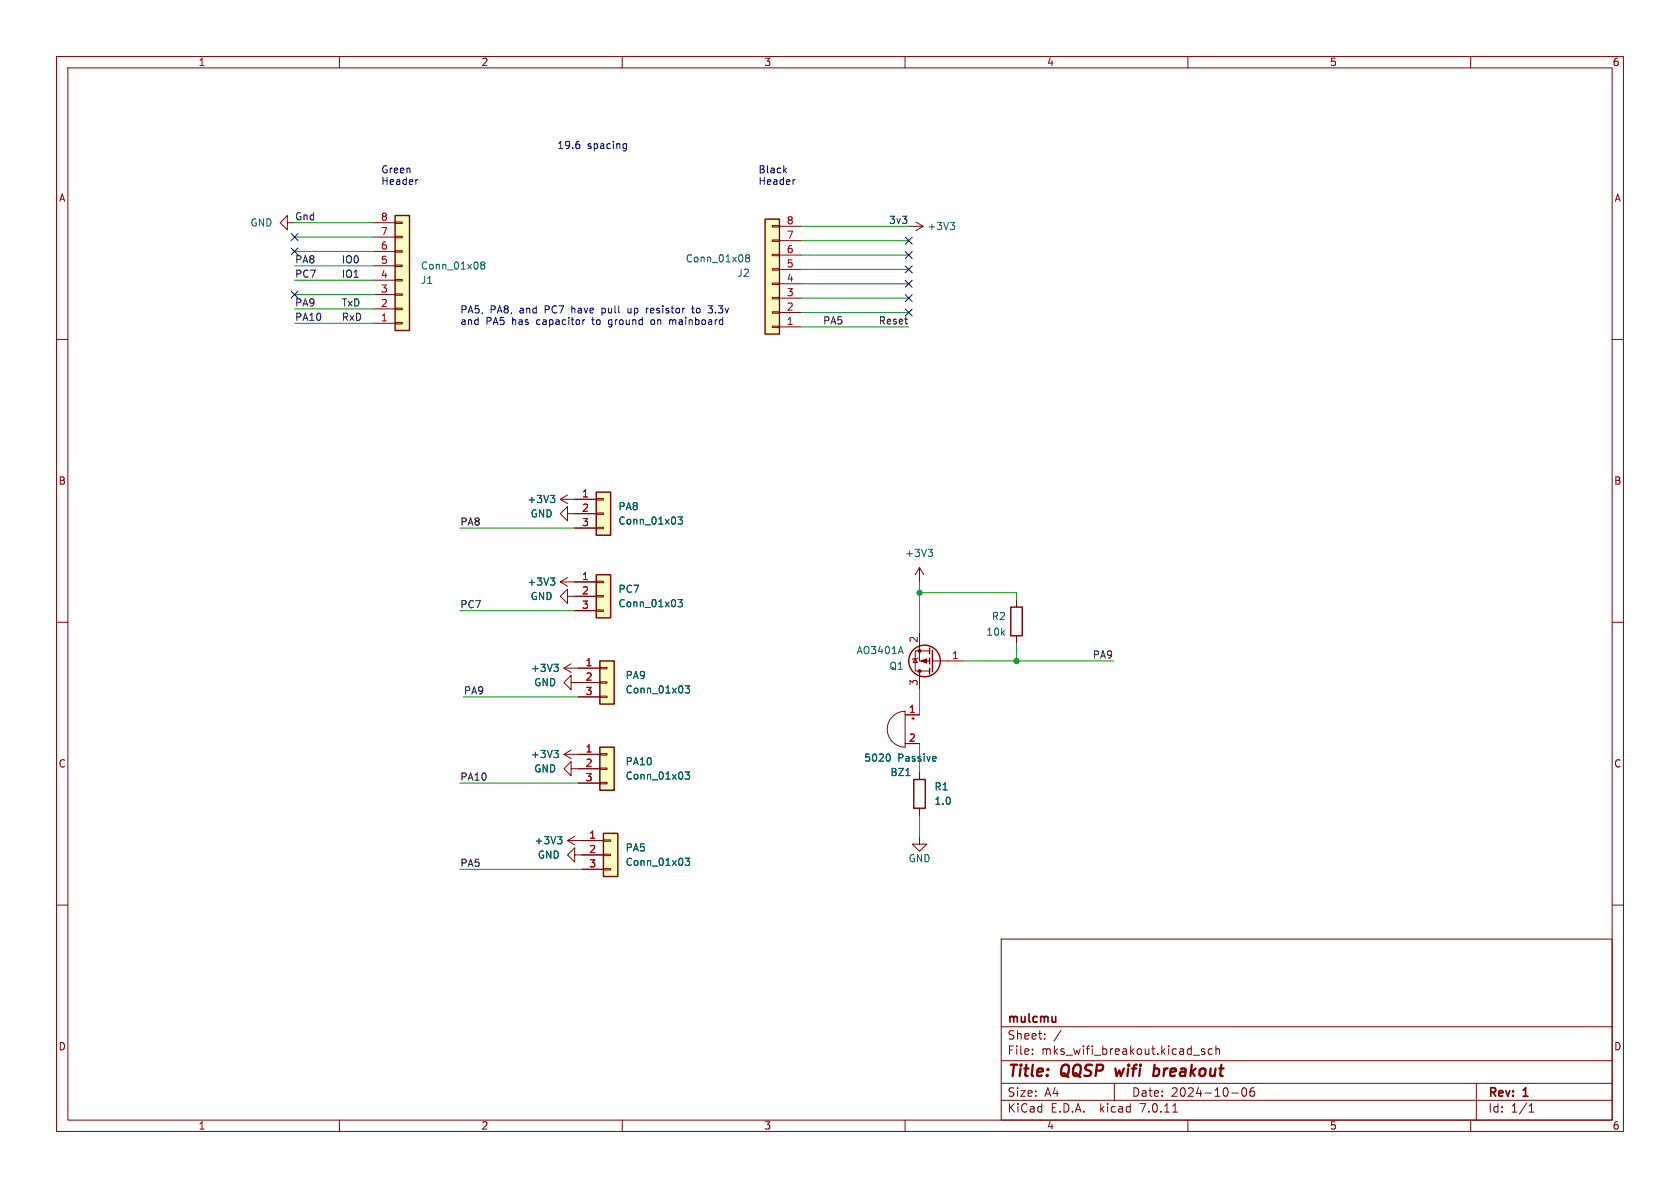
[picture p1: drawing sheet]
(kicad_sch (version 20230121) (generator eeschema)

 (paper "A4")

 (title_block
  (title "QQSP wifi breakout")
  (date "2024-10-06")
  (rev "1")
  (company "mulcmu"))

 (lib_symbols
  (symbol "Connector_Generic:Conn_01x03" (pin_names (offset 1.016) hide) (in_bom yes) (on_board yes)
   (property "Reference" "J" (at 0 5.08 0) (effects (font (size 1.27 1.27))))
   (property "Value" "Conn_01x03" (at 0 -5.08 0) (effects (font (size 1.27 1.27))))
   (property "Footprint" "" (at 0 0 0) (effects (font (size 1.27 1.27)) hide))
   (property "Datasheet" "~" (at 0 0 0) (effects (font (size 1.27 1.27)) hide))
   (symbol "Conn_01x03_1_1"
    (rectangle (start -1.27 -2.413) (end 0 -2.667) (stroke (width 0.1524) (type default)) (fill (type none)))
    (rectangle (start -1.27 0.127) (end 0 -0.127) (stroke (width 0.1524) (type default)) (fill (type none)))
    (rectangle (start -1.27 2.667) (end 0 2.413) (stroke (width 0.1524) (type default)) (fill (type none)))
    (rectangle (start -1.27 3.81) (end 1.27 -3.81) (stroke (width 0.254) (type default)) (fill (type background)))
    (pin passive line (at -5.08 2.54 0) (length 3.81) (name "Pin_1" (effects (font (size 1.27 1.27)))) (number "1" (effects (font (size 1.27 1.27)))))
    (pin passive line (at -5.08 0 0) (length 3.81) (name "Pin_2" (effects (font (size 1.27 1.27)))) (number "2" (effects (font (size 1.27 1.27)))))
    (pin passive line (at -5.08 -2.54 0) (length 3.81) (name "Pin_3" (effects (font (size 1.27 1.27)))) (number "3" (effects (font (size 1.27 1.27)))))))
  (symbol "Connector_Generic:Conn_01x08" (pin_names (offset 1.016) hide) (in_bom yes) (on_board yes)
   (property "Reference" "J" (at 0 10.16 0) (effects (font (size 1.27 1.27))))
   (property "Value" "Conn_01x08" (at 0 -12.7 0) (effects (font (size 1.27 1.27))))
   (property "Footprint" "" (at 0 0 0) (effects (font (size 1.27 1.27)) hide))
   (property "Datasheet" "~" (at 0 0 0) (effects (font (size 1.27 1.27)) hide))
   (symbol "Conn_01x08_1_1"
    (rectangle (start -1.27 -10.033) (end 0 -10.287) (stroke (width 0.1524) (type default)) (fill (type none)))
    (rectangle (start -1.27 -7.493) (end 0 -7.747) (stroke (width 0.1524) (type default)) (fill (type none)))
    (rectangle (start -1.27 -4.953) (end 0 -5.207) (stroke (width 0.1524) (type default)) (fill (type none)))
    (rectangle (start -1.27 -2.413) (end 0 -2.667) (stroke (width 0.1524) (type default)) (fill (type none)))
    (rectangle (start -1.27 0.127) (end 0 -0.127) (stroke (width 0.1524) (type default)) (fill (type none)))
    (rectangle (start -1.27 2.667) (end 0 2.413) (stroke (width 0.1524) (type default)) (fill (type none)))
    (rectangle (start -1.27 5.207) (end 0 4.953) (stroke (width 0.1524) (type default)) (fill (type none)))
    (rectangle (start -1.27 7.747) (end 0 7.493) (stroke (width 0.1524) (type default)) (fill (type none)))
    (rectangle (start -1.27 8.89) (end 1.27 -11.43) (stroke (width 0.254) (type default)) (fill (type background)))
    (pin passive line (at -5.08 7.62 0) (length 3.81) (name "Pin_1" (effects (font (size 1.27 1.27)))) (number "1" (effects (font (size 1.27 1.27)))))
    (pin passive line (at -5.08 5.08 0) (length 3.81) (name "Pin_2" (effects (font (size 1.27 1.27)))) (number "2" (effects (font (size 1.27 1.27)))))
    (pin passive line (at -5.08 2.54 0) (length 3.81) (name "Pin_3" (effects (font (size 1.27 1.27)))) (number "3" (effects (font (size 1.27 1.27)))))
    (pin passive line (at -5.08 0 0) (length 3.81) (name "Pin_4" (effects (font (size 1.27 1.27)))) (number "4" (effects (font (size 1.27 1.27)))))
    (pin passive line (at -5.08 -2.54 0) (length 3.81) (name "Pin_5" (effects (font (size 1.27 1.27)))) (number "5" (effects (font (size 1.27 1.27)))))
    (pin passive line (at -5.08 -5.08 0) (length 3.81) (name "Pin_6" (effects (font (size 1.27 1.27)))) (number "6" (effects (font (size 1.27 1.27)))))
    (pin passive line (at -5.08 -7.62 0) (length 3.81) (name "Pin_7" (effects (font (size 1.27 1.27)))) (number "7" (effects (font (size 1.27 1.27)))))
    (pin passive line (at -5.08 -10.16 0) (length 3.81) (name "Pin_8" (effects (font (size 1.27 1.27)))) (number "8" (effects (font (size 1.27 1.27)))))))
  (symbol "Device:Buzzer" (pin_names (offset 0.0254) hide) (in_bom yes) (on_board yes)
   (property "Reference" "BZ" (at 3.81 1.27 0) (effects (font (size 1.27 1.27)) (justify left)))
   (property "Value" "Buzzer" (at 3.81 -1.27 0) (effects (font (size 1.27 1.27)) (justify left)))
   (property "Footprint" "" (at -0.635 2.54 90) (effects (font (size 1.27 1.27)) hide))
   (property "Datasheet" "~" (at -0.635 2.54 90) (effects (font (size 1.27 1.27)) hide))
   (symbol "Buzzer_0_1"
    (arc (start 0 -3.175) (mid 3.1612 0) (end 0 3.175) (stroke (width 0) (type default)) (fill (type none)))
    (polyline (pts (xy -1.651 1.905) (xy -1.143 1.905)) (stroke (width 0) (type default)) (fill (type none)))
    (polyline (pts (xy -1.397 2.159) (xy -1.397 1.651)) (stroke (width 0) (type default)) (fill (type none)))
    (polyline (pts (xy 0 3.175) (xy 0 -3.175)) (stroke (width 0) (type default)) (fill (type none))))
   (symbol "Buzzer_1_1"
    (pin passive line (at -2.54 2.54 0) (length 2.54) (name "+" (effects (font (size 1.27 1.27)))) (number "1" (effects (font (size 1.27 1.27)))))
    (pin passive line (at -2.54 -2.54 0) (length 2.54) (name "-" (effects (font (size 1.27 1.27)))) (number "2" (effects (font (size 1.27 1.27)))))))
  (symbol "Device:R" (pin_numbers hide) (pin_names (offset 0)) (in_bom yes) (on_board yes)
   (property "Reference" "R" (at 2.032 0 90) (effects (font (size 1.27 1.27))))
   (property "Value" "R" (at 0 0 90) (effects (font (size 1.27 1.27))))
   (property "Footprint" "" (at -1.778 0 90) (effects (font (size 1.27 1.27)) hide))
   (property "Datasheet" "~" (at 0 0 0) (effects (font (size 1.27 1.27)) hide))
   (symbol "R_0_1"
    (rectangle (start -1.016 -2.54) (end 1.016 2.54) (stroke (width 0.254) (type default)) (fill (type none))))
   (symbol "R_1_1"
    (pin passive line (at 0 3.81 270) (length 1.27) (name "~" (effects (font (size 1.27 1.27)))) (number "1" (effects (font (size 1.27 1.27)))))
    (pin passive line (at 0 -3.81 90) (length 1.27) (name "~" (effects (font (size 1.27 1.27)))) (number "2" (effects (font (size 1.27 1.27)))))))
  (symbol "GND_1" (power) (pin_names (offset 0)) (in_bom yes) (on_board yes)
   (property "Reference" "#PWR" (at 0 -6.35 0) (effects (font (size 1.27 1.27)) hide))
   (property "Value" "GND_1" (at 0 -3.81 0) (effects (font (size 1.27 1.27))))
   (property "Footprint" "" (at 0 0 0) (effects (font (size 1.27 1.27)) hide))
   (property "Datasheet" "" (at 0 0 0) (effects (font (size 1.27 1.27)) hide))
   (symbol "GND_1_0_1"
    (polyline (pts (xy 0 0) (xy 0 -1.27) (xy 1.27 -1.27) (xy 0 -2.54) (xy -1.27 -1.27) (xy 0 -1.27)) (stroke (width 0) (type default)) (fill (type none))))
   (symbol "GND_1_1_1"
    (pin power_in line (at 0 0 270) (length 0) hide (name "GND" (effects (font (size 1.27 1.27)))) (number "1" (effects (font (size 1.27 1.27)))))))
  (symbol "Transistor_FET:AO3401A" (pin_names hide) (in_bom yes) (on_board yes)
   (property "Reference" "Q" (at 5.08 1.905 0) (effects (font (size 1.27 1.27)) (justify left)))
   (property "Value" "AO3401A" (at 5.08 0 0) (effects (font (size 1.27 1.27)) (justify left)))
   (property "Footprint" "Package_TO_SOT_SMD:SOT-23" (at 5.08 -1.905 0) (effects (font (size 1.27 1.27) italic) (justify left) hide))
   (property "Datasheet" "http://www.aosmd.com/pdfs/datasheet/AO3401A.pdf" (at 0 0 0) (effects (font (size 1.27 1.27)) (justify left) hide))
   (symbol "AO3401A_0_1"
    (polyline (pts (xy 0.254 0) (xy -2.54 0)) (stroke (width 0) (type default)) (fill (type none)))
    (polyline (pts (xy 0.254 1.905) (xy 0.254 -1.905)) (stroke (width 0.254) (type default)) (fill (type none)))
    (polyline (pts (xy 0.762 -1.27) (xy 0.762 -2.286)) (stroke (width 0.254) (type default)) (fill (type none)))
    (polyline (pts (xy 0.762 0.508) (xy 0.762 -0.508)) (stroke (width 0.254) (type default)) (fill (type none)))
    (polyline (pts (xy 0.762 2.286) (xy 0.762 1.27)) (stroke (width 0.254) (type default)) (fill (type none)))
    (polyline (pts (xy 2.54 2.54) (xy 2.54 1.778)) (stroke (width 0) (type default)) (fill (type none)))
    (polyline (pts (xy 2.54 -2.54) (xy 2.54 0) (xy 0.762 0)) (stroke (width 0) (type default)) (fill (type none)))
    (polyline (pts (xy 0.762 1.778) (xy 3.302 1.778) (xy 3.302 -1.778) (xy 0.762 -1.778)) (stroke (width 0) (type default)) (fill (type none)))
    (polyline (pts (xy 2.286 0) (xy 1.27 0.381) (xy 1.27 -0.381) (xy 2.286 0)) (stroke (width 0) (type default)) (fill (type outline)))
    (polyline (pts (xy 2.794 -0.508) (xy 2.921 -0.381) (xy 3.683 -0.381) (xy 3.81 -0.254)) (stroke (width 0) (type default)) (fill (type none)))
    (polyline (pts (xy 3.302 -0.381) (xy 2.921 0.254) (xy 3.683 0.254) (xy 3.302 -0.381)) (stroke (width 0) (type default)) (fill (type none)))
    (circle (center 1.651 0) (radius 2.794) (stroke (width 0.254) (type default)) (fill (type none)))
    (circle (center 2.54 -1.778) (radius 0.254) (stroke (width 0) (type default)) (fill (type outline)))
    (circle (center 2.54 1.778) (radius 0.254) (stroke (width 0) (type default)) (fill (type outline))))
   (symbol "AO3401A_1_1"
    (pin input line (at -5.08 0 0) (length 2.54) (name "G" (effects (font (size 1.27 1.27)))) (number "1" (effects (font (size 1.27 1.27)))))
    (pin passive line (at 2.54 -5.08 90) (length 2.54) (name "S" (effects (font (size 1.27 1.27)))) (number "2" (effects (font (size 1.27 1.27)))))
    (pin passive line (at 2.54 5.08 270) (length 2.54) (name "D" (effects (font (size 1.27 1.27)))) (number "3" (effects (font (size 1.27 1.27)))))))
  (symbol "power:+3V3" (power) (pin_names (offset 0)) (in_bom yes) (on_board yes)
   (property "Reference" "#PWR" (at 0 -3.81 0) (effects (font (size 1.27 1.27)) hide))
   (property "Value" "+3V3" (at 0 3.556 0) (effects (font (size 1.27 1.27))))
   (property "Footprint" "" (at 0 0 0) (effects (font (size 1.27 1.27)) hide))
   (property "Datasheet" "" (at 0 0 0) (effects (font (size 1.27 1.27)) hide))
   (symbol "+3V3_0_1"
    (polyline (pts (xy -0.762 1.27) (xy 0 2.54)) (stroke (width 0) (type default)) (fill (type none)))
    (polyline (pts (xy 0 0) (xy 0 2.54)) (stroke (width 0) (type default)) (fill (type none)))
    (polyline (pts (xy 0 2.54) (xy 0.762 1.27)) (stroke (width 0) (type default)) (fill (type none))))
   (symbol "+3V3_1_1"
    (pin power_in line (at 0 0 90) (length 0) hide (name "+3V3" (effects (font (size 1.27 1.27)))) (number "1" (effects (font (size 1.27 1.27)))))))
  (symbol "power:GND" (power) (pin_names (offset 0)) (in_bom yes) (on_board yes)
   (property "Reference" "#PWR" (at 0 -6.35 0) (effects (font (size 1.27 1.27)) hide))
   (property "Value" "GND" (at 0 -3.81 0) (effects (font (size 1.27 1.27))))
   (property "Footprint" "" (at 0 0 0) (effects (font (size 1.27 1.27)) hide))
   (property "Datasheet" "" (at 0 0 0) (effects (font (size 1.27 1.27)) hide))
   (symbol "GND_0_1"
    (polyline (pts (xy 0 0) (xy 0 -1.27) (xy 1.27 -1.27) (xy 0 -2.54) (xy -1.27 -1.27) (xy 0 -1.27)) (stroke (width 0) (type default)) (fill (type none))))
   (symbol "GND_1_1"
    (pin power_in line (at 0 0 270) (length 0) hide (name "GND" (effects (font (size 1.27 1.27)))) (number "1" (effects (font (size 1.27 1.27))))))))

 (junction (at 162.56 104.775) (diameter 0) (color 0 0 0 0))
 (junction (at 179.705 116.84) (diameter 0) (color 0 0 0 0))

 (no_connect (at 160.655 55.245))
 (no_connect (at 52.07 52.07))
 (no_connect (at 52.07 41.91))
 (no_connect (at 160.655 50.165))
 (no_connect (at 160.655 45.085))
 (no_connect (at 160.655 52.705))
 (no_connect (at 52.07 44.45))
 (no_connect (at 160.655 42.545))
 (no_connect (at 160.655 47.625))

 (wire (pts (xy 52.07 44.45) (xy 66.04 44.45)) (stroke (width 0) (type default)))
 (wire (pts (xy 162.56 104.775) (xy 162.56 102.87)) (stroke (width 0) (type default)))
 (wire (pts (xy 179.705 116.84) (xy 170.18 116.84)) (stroke (width 0) (type default)))
 (wire (pts (xy 141.605 47.625) (xy 160.655 47.625)) (stroke (width 0) (type default)))
 (wire (pts (xy 162.56 104.775) (xy 179.705 104.775)) (stroke (width 0) (type default)))
 (wire (pts (xy 162.56 104.775) (xy 162.56 111.76)) (stroke (width 0) (type default)))
 (wire (pts (xy 141.605 45.085) (xy 160.655 45.085)) (stroke (width 0) (type default)))
 (wire (pts (xy 52.07 49.53) (xy 66.04 49.53)) (stroke (width 0) (type default)))
 (wire (pts (xy 81.28 138.43) (xy 102.235 138.43)) (stroke (width 0) (type default)))
 (wire (pts (xy 141.605 50.165) (xy 160.655 50.165)) (stroke (width 0) (type default)))
 (wire (pts (xy 81.28 107.95) (xy 101.6 107.95)) (stroke (width 0) (type default)))
 (wire (pts (xy 179.705 116.84) (xy 196.85 116.84)) (stroke (width 0) (type default)))
 (wire (pts (xy 141.605 55.245) (xy 160.655 55.245)) (stroke (width 0) (type default)))
 (wire (pts (xy 141.605 52.705) (xy 160.655 52.705)) (stroke (width 0) (type default)))
 (wire (pts (xy 52.07 52.07) (xy 66.04 52.07)) (stroke (width 0) (type default)))
 (wire (pts (xy 141.605 40.005) (xy 160.655 40.005)) (stroke (width 0) (type default)))
 (wire (pts (xy 52.07 39.37) (xy 66.04 39.37)) (stroke (width 0) (type default)))
 (wire (pts (xy 52.07 54.61) (xy 66.04 54.61)) (stroke (width 0) (type default)))
 (wire (pts (xy 52.07 57.15) (xy 66.04 57.15)) (stroke (width 0) (type default)))
 (wire (pts (xy 179.705 106.045) (xy 179.705 104.775)) (stroke (width 0) (type default)))
 (wire (pts (xy 162.56 131.445) (xy 162.56 136.525)) (stroke (width 0) (type default)))
 (wire (pts (xy 52.07 46.99) (xy 66.04 46.99)) (stroke (width 0) (type default)))
 (wire (pts (xy 162.56 121.92) (xy 162.56 126.365)) (stroke (width 0) (type default)))
 (wire (pts (xy 179.705 113.665) (xy 179.705 116.84)) (stroke (width 0) (type default)))
 (wire (pts (xy 141.605 57.785) (xy 160.655 57.785)) (stroke (width 0) (type default)))
 (wire (pts (xy 81.28 93.345) (xy 101.6 93.345)) (stroke (width 0) (type default)))
 (wire (pts (xy 141.605 42.545) (xy 160.655 42.545)) (stroke (width 0) (type default)))
 (wire (pts (xy 81.28 153.67) (xy 102.87 153.67)) (stroke (width 0) (type default)))
 (wire (pts (xy 52.07 41.91) (xy 66.04 41.91)) (stroke (width 0) (type default)))
 (wire (pts (xy 162.56 144.145) (xy 162.56 147.955)) (stroke (width 0) (type default)))
 (wire (pts (xy 81.915 123.19) (xy 102.235 123.19)) (stroke (width 0) (type default)))

 (image (at -196.215 240.665) (scale 3.19149)
  (data))
 (image (at -205.105 83.82) (scale 3.19149)
  (data))
 (image (at -192.405 435.61) (scale 3.19149)
  (data))
 (image (at -65.405 94.615) (scale 3.19149)
  (data))

 (text "Green\nHeader" (at 67.31 33.02 0) (effects (font (size 1.27 1.27)) (justify left bottom)))
 (text "PA5, PA8, and PC7 have pull up resistor to 3.3v\nand PA5 has capacitor to ground on mainboard" (at 81.28 57.785 0) (effects (font (size 1.27 1.27)) (justify left bottom)))
 (text "19.6 spacing" (at 98.425 26.67 0) (effects (font (size 1.27 1.27)) (justify left bottom)))
 (text "Black\nHeader" (at 133.985 33.02 0) (effects (font (size 1.27 1.27)) (justify left bottom)))

 (label "PA5" (at 145.415 57.785 0) (fields_autoplaced) (effects (font (size 1.27 1.27)) (justify left bottom)))
 (label "3v3" (at 160.655 40.005 180) (fields_autoplaced) (effects (font (size 1.27 1.27)) (justify right bottom)))
 (label "Gnd" (at 52.07 39.37 0) (fields_autoplaced) (effects (font (size 1.27 1.27)) (justify left bottom)))
 (label "TxD" (at 60.325 54.61 0) (fields_autoplaced) (effects (font (size 1.27 1.27)) (justify left bottom)))
 (label "PA9" (at 196.85 116.84 180) (fields_autoplaced) (effects (font (size 1.27 1.27)) (justify right bottom)))
 (label "PC7" (at 81.28 107.95 0) (fields_autoplaced) (effects (font (size 1.27 1.27)) (justify left bottom)))
 (label "PA10" (at 81.28 138.43 0) (fields_autoplaced) (effects (font (size 1.27 1.27)) (justify left bottom)))
 (label "IO1" (at 60.325 49.53 0) (fields_autoplaced) (effects (font (size 1.27 1.27)) (justify left bottom)))
 (label "PA10" (at 52.07 57.15 0) (fields_autoplaced) (effects (font (size 1.27 1.27)) (justify left bottom)))
 (label "RxD" (at 60.325 57.15 0) (fields_autoplaced) (effects (font (size 1.27 1.27)) (justify left bottom)))
 (label "PA8" (at 52.07 46.99 0) (fields_autoplaced) (effects (font (size 1.27 1.27)) (justify left bottom)))
 (label "PA8" (at 81.28 93.345 0) (fields_autoplaced) (effects (font (size 1.27 1.27)) (justify left bottom)))
 (label "PA9" (at 81.915 123.19 0) (fields_autoplaced) (effects (font (size 1.27 1.27)) (justify left bottom)))
 (label "PA9" (at 52.07 54.61 0) (fields_autoplaced) (effects (font (size 1.27 1.27)) (justify left bottom)))
 (label "IO0" (at 60.325 46.99 0) (fields_autoplaced) (effects (font (size 1.27 1.27)) (justify left bottom)))
 (label "PA5" (at 81.28 153.67 0) (fields_autoplaced) (effects (font (size 1.27 1.27)) (justify left bottom)))
 (label "Reset" (at 160.655 57.785 180) (fields_autoplaced) (effects (font (size 1.27 1.27)) (justify right bottom)))
 (label "PC7" (at 52.07 49.53 0) (fields_autoplaced) (effects (font (size 1.27 1.27)) (justify left bottom)))

 (symbol (lib_id "power:GND") (at 102.87 151.13 270) (unit 1) (in_bom yes) (on_board yes) (dnp no) (fields_autoplaced)
  (property "Reference" "#PWR011" (at 96.52 151.13 0) (effects (font (size 1.27 1.27)) hide))
  (property "Value" "GND" (at 99.06 151.13 90) (effects (font (size 1.27 1.27)) (justify right)))
  (property "Footprint" "" (at 102.87 151.13 0) (effects (font (size 1.27 1.27)) hide))
  (property "Datasheet" "" (at 102.87 151.13 0) (effects (font (size 1.27 1.27)) hide)) (pin "1"))

 (symbol (lib_id "power:+3V3") (at 102.87 148.59 90) (unit 1) (in_bom yes) (on_board yes) (dnp no) (fields_autoplaced)
  (property "Reference" "#PWR07" (at 106.68 148.59 0) (effects (font (size 1.27 1.27)) hide))
  (property "Value" "+3V3" (at 99.695 148.59 90) (effects (font (size 1.27 1.27)) (justify left)))
  (property "Footprint" "" (at 102.87 148.59 0) (effects (font (size 1.27 1.27)) hide))
  (property "Datasheet" "" (at 102.87 148.59 0) (effects (font (size 1.27 1.27)) hide)) (pin "1"))

 (symbol (lib_id "power:GND") (at 102.235 135.89 270) (unit 1) (in_bom yes) (on_board yes) (dnp no) (fields_autoplaced)
  (property "Reference" "#PWR010" (at 95.885 135.89 0) (effects (font (size 1.27 1.27)) hide))
  (property "Value" "GND" (at 98.425 135.89 90) (effects (font (size 1.27 1.27)) (justify right)))
  (property "Footprint" "" (at 102.235 135.89 0) (effects (font (size 1.27 1.27)) hide))
  (property "Datasheet" "" (at 102.235 135.89 0) (effects (font (size 1.27 1.27)) hide)) (pin "1"))

 (symbol (lib_id "power:GND") (at 101.6 90.805 270) (unit 1) (in_bom yes) (on_board yes) (dnp no) (fields_autoplaced)
  (property "Reference" "#PWR012" (at 95.25 90.805 0) (effects (font (size 1.27 1.27)) hide))
  (property "Value" "GND" (at 97.79 90.805 90) (effects (font (size 1.27 1.27)) (justify right)))
  (property "Footprint" "" (at 101.6 90.805 0) (effects (font (size 1.27 1.27)) hide))
  (property "Datasheet" "" (at 101.6 90.805 0) (effects (font (size 1.27 1.27)) hide)) (pin "1"))

 (symbol (lib_id "power:+3V3") (at 162.56 102.87 0) (unit 1) (in_bom yes) (on_board yes) (dnp no) (fields_autoplaced)
  (property "Reference" "#PWR014" (at 162.56 106.68 0) (effects (font (size 1.27 1.27)) hide))
  (property "Value" "+3V3" (at 162.56 97.79 0) (effects (font (size 1.27 1.27))))
  (property "Footprint" "" (at 162.56 102.87 0) (effects (font (size 1.27 1.27)) hide))
  (property "Datasheet" "" (at 162.56 102.87 0) (effects (font (size 1.27 1.27)) hide)) (pin "1"))

 (symbol (lib_id "Connector_Generic:Conn_01x03") (at 107.95 151.13 0) (unit 1) (in_bom yes) (on_board yes) (dnp no) (fields_autoplaced)
  (property "Reference" "PA5" (at 110.49 149.86 0) (effects (font (size 1.27 1.27)) (justify left)))
  (property "Value" "Conn_01x03" (at 110.49 152.4 0) (effects (font (size 1.27 1.27)) (justify left)))
  (property "Footprint" "Connector_PinSocket_2.54mm:PinSocket_1x03_P2.54mm_Vertical" (at 107.95 151.13 0) (effects (font (size 1.27 1.27)) hide))
  (property "Datasheet" "~" (at 107.95 151.13 0) (effects (font (size 1.27 1.27)) hide)) (pin "2") (pin "3") (pin "1"))

 (symbol (lib_id "power:+3V3") (at 101.6 102.87 90) (unit 1) (in_bom yes) (on_board yes) (dnp no) (fields_autoplaced)
  (property "Reference" "#PWR04" (at 105.41 102.87 0) (effects (font (size 1.27 1.27)) hide))
  (property "Value" "+3V3" (at 98.425 102.87 90) (effects (font (size 1.27 1.27)) (justify left)))
  (property "Footprint" "" (at 101.6 102.87 0) (effects (font (size 1.27 1.27)) hide))
  (property "Datasheet" "" (at 101.6 102.87 0) (effects (font (size 1.27 1.27)) hide)) (pin "1"))

 (symbol (lib_id "Connector_Generic:Conn_01x08") (at 136.525 50.165 180) (unit 1) (in_bom yes) (on_board yes) (dnp no)
  (property "Reference" "J2" (at 131.445 48.26 0) (effects (font (size 1.27 1.27))))
  (property "Value" "Conn_01x08" (at 127 45.72 0) (effects (font (size 1.27 1.27))))
  (property "Footprint" "Connector_PinHeader_2.54mm:PinHeader_1x08_P2.54mm_Vertical" (at 136.525 50.165 0) (effects (font (size 1.27 1.27)) hide))
  (property "Datasheet" "~" (at 136.525 50.165 0) (effects (font (size 1.27 1.27)) hide)) (pin "7") (pin "1") (pin "4") (pin "3") (pin "6") (pin "5") (pin "8") (pin "2"))

 (symbol (lib_id "power:GND") (at 101.6 105.41 270) (unit 1) (in_bom yes) (on_board yes) (dnp no) (fields_autoplaced)
  (property "Reference" "#PWR08" (at 95.25 105.41 0) (effects (font (size 1.27 1.27)) hide))
  (property "Value" "GND" (at 97.79 105.41 90) (effects (font (size 1.27 1.27)) (justify right)))
  (property "Footprint" "" (at 101.6 105.41 0) (effects (font (size 1.27 1.27)) hide))
  (property "Datasheet" "" (at 101.6 105.41 0) (effects (font (size 1.27 1.27)) hide)) (pin "1"))

 (symbol (lib_id "Connector_Generic:Conn_01x03") (at 107.315 120.65 0) (unit 1) (in_bom yes) (on_board yes) (dnp no) (fields_autoplaced)
  (property "Reference" "PA9" (at 110.49 119.38 0) (effects (font (size 1.27 1.27)) (justify left)))
  (property "Value" "Conn_01x03" (at 110.49 121.92 0) (effects (font (size 1.27 1.27)) (justify left)))
  (property "Footprint" "Connector_PinSocket_2.54mm:PinSocket_1x03_P2.54mm_Vertical" (at 107.315 120.65 0) (effects (font (size 1.27 1.27)) hide))
  (property "Datasheet" "~" (at 107.315 120.65 0) (effects (font (size 1.27 1.27)) hide)) (pin "2") (pin "3") (pin "1"))

 (symbol (lib_id "Device:Buzzer") (at 160.02 128.905 0) (mirror y) (unit 1) (in_bom yes) (on_board yes) (dnp no)
  (property "Reference" "BZ1" (at 159.2649 136.525 0) (effects (font (size 1.27 1.27))))
  (property "Value" "5020 Passive" (at 159.2649 133.985 0) (effects (font (size 1.27 1.27))))
  (property "Footprint" "1mks:5020passiveBuzzer" (at 160.655 126.365 90) (effects (font (size 1.27 1.27)) hide))
  (property "Datasheet" "~" (at 160.655 126.365 90) (effects (font (size 1.27 1.27)) hide)) (pin "1") (pin "2"))

 (symbol (lib_id "power:+3V3") (at 160.655 40.005 270) (unit 1) (in_bom yes) (on_board yes) (dnp no) (fields_autoplaced)
  (property "Reference" "#PWR02" (at 156.845 40.005 0) (effects (font (size 1.27 1.27)) hide))
  (property "Value" "+3V3" (at 163.83 40.005 90) (effects (font (size 1.27 1.27)) (justify left)))
  (property "Footprint" "" (at 160.655 40.005 0) (effects (font (size 1.27 1.27)) hide))
  (property "Datasheet" "" (at 160.655 40.005 0) (effects (font (size 1.27 1.27)) hide)) (pin "1"))

 (symbol (lib_id "Device:R") (at 162.56 140.335 180) (unit 1) (in_bom yes) (on_board yes) (dnp no) (fields_autoplaced)
  (property "Reference" "R1" (at 165.1 139.065 0) (effects (font (size 1.27 1.27)) (justify right)))
  (property "Value" "1.0" (at 165.1 141.605 0) (effects (font (size 1.27 1.27)) (justify right)))
  (property "Footprint" "Resistor_SMD:R_1206_3216Metric" (at 164.338 140.335 90) (effects (font (size 1.27 1.27)) hide))
  (property "Datasheet" "~" (at 162.56 140.335 0) (effects (font (size 1.27 1.27)) hide)) (pin "1") (pin "2"))

 (symbol (lib_name "GND_1") (lib_id "power:GND") (at 162.56 147.955 0) (unit 1) (in_bom yes) (on_board yes) (dnp no)
  (property "Reference" "#PWR013" (at 162.56 154.305 0) (effects (font (size 1.27 1.27)) hide))
  (property "Value" "GND" (at 162.56 151.765 0) (effects (font (size 1.27 1.27))))
  (property "Footprint" "" (at 162.56 147.955 0) (effects (font (size 1.27 1.27))))
  (property "Datasheet" "" (at 162.56 147.955 0) (effects (font (size 1.27 1.27)))) (pin "1"))

 (symbol (lib_id "Device:R") (at 179.705 109.855 0) (mirror x) (unit 1) (in_bom yes) (on_board yes) (dnp no) (fields_autoplaced)
  (property "Reference" "R2" (at 177.927 108.9465 0) (effects (font (size 1.27 1.27)) (justify right)))
  (property "Value" "10k" (at 177.927 111.7216 0) (effects (font (size 1.27 1.27)) (justify right)))
  (property "Footprint" "Resistor_SMD:R_0805_2012Metric" (at 177.927 109.855 90) (effects (font (size 1.27 1.27)) hide))
  (property "Datasheet" "~" (at 179.705 109.855 0) (effects (font (size 1.27 1.27)) hide)) (pin "1") (pin "2"))

 (symbol (lib_id "Transistor_FET:AO3401A") (at 165.1 116.84 180) (unit 1) (in_bom yes) (on_board yes) (dnp no)
  (property "Reference" "Q1" (at 159.893 117.7485 0) (effects (font (size 1.27 1.27)) (justify left)))
  (property "Value" "AO3401A" (at 159.893 114.9734 0) (effects (font (size 1.27 1.27)) (justify left)))
  (property "Footprint" "Package_TO_SOT_SMD:SOT-23" (at 160.02 114.935 0) (effects (font (size 1.27 1.27) italic) (justify left) hide))
  (property "Datasheet" "http://www.aosmd.com/pdfs/datasheet/AO3401A.pdf" (at 165.1 116.84 0) (effects (font (size 1.27 1.27)) (justify left) hide)) (pin "1") (pin "2") (pin "3"))

 (symbol (lib_id "Connector_Generic:Conn_01x03") (at 107.315 135.89 0) (unit 1) (in_bom yes) (on_board yes) (dnp no) (fields_autoplaced)
  (property "Reference" "PA10" (at 110.49 134.62 0) (effects (font (size 1.27 1.27)) (justify left)))
  (property "Value" "Conn_01x03" (at 110.49 137.16 0) (effects (font (size 1.27 1.27)) (justify left)))
  (property "Footprint" "Connector_PinSocket_2.54mm:PinSocket_1x03_P2.54mm_Vertical" (at 107.315 135.89 0) (effects (font (size 1.27 1.27)) hide))
  (property "Datasheet" "~" (at 107.315 135.89 0) (effects (font (size 1.27 1.27)) hide)) (pin "2") (pin "3") (pin "1"))

 (symbol (lib_id "Connector_Generic:Conn_01x03") (at 106.68 90.805 0) (unit 1) (in_bom yes) (on_board yes) (dnp no) (fields_autoplaced)
  (property "Reference" "PA8" (at 109.22 89.535 0) (effects (font (size 1.27 1.27)) (justify left)))
  (property "Value" "Conn_01x03" (at 109.22 92.075 0) (effects (font (size 1.27 1.27)) (justify left)))
  (property "Footprint" "Connector_PinSocket_2.54mm:PinSocket_1x03_P2.54mm_Vertical" (at 106.68 90.805 0) (effects (font (size 1.27 1.27)) hide))
  (property "Datasheet" "~" (at 106.68 90.805 0) (effects (font (size 1.27 1.27)) hide)) (pin "2") (pin "3") (pin "1"))

 (symbol (lib_id "power:+3V3") (at 102.235 118.11 90) (unit 1) (in_bom yes) (on_board yes) (dnp no) (fields_autoplaced)
  (property "Reference" "#PWR05" (at 106.045 118.11 0) (effects (font (size 1.27 1.27)) hide))
  (property "Value" "+3V3" (at 99.06 118.11 90) (effects (font (size 1.27 1.27)) (justify left)))
  (property "Footprint" "" (at 102.235 118.11 0) (effects (font (size 1.27 1.27)) hide))
  (property "Datasheet" "" (at 102.235 118.11 0) (effects (font (size 1.27 1.27)) hide)) (pin "1"))

 (symbol (lib_id "power:GND") (at 102.235 120.65 270) (unit 1) (in_bom yes) (on_board yes) (dnp no) (fields_autoplaced)
  (property "Reference" "#PWR09" (at 95.885 120.65 0) (effects (font (size 1.27 1.27)) hide))
  (property "Value" "GND" (at 98.425 120.65 90) (effects (font (size 1.27 1.27)) (justify right)))
  (property "Footprint" "" (at 102.235 120.65 0) (effects (font (size 1.27 1.27)) hide))
  (property "Datasheet" "" (at 102.235 120.65 0) (effects (font (size 1.27 1.27)) hide)) (pin "1"))

 (symbol (lib_id "power:+3V3") (at 102.235 133.35 90) (unit 1) (in_bom yes) (on_board yes) (dnp no) (fields_autoplaced)
  (property "Reference" "#PWR06" (at 106.045 133.35 0) (effects (font (size 1.27 1.27)) hide))
  (property "Value" "+3V3" (at 99.06 133.35 90) (effects (font (size 1.27 1.27)) (justify left)))
  (property "Footprint" "" (at 102.235 133.35 0) (effects (font (size 1.27 1.27)) hide))
  (property "Datasheet" "" (at 102.235 133.35 0) (effects (font (size 1.27 1.27)) hide)) (pin "1"))

 (symbol (lib_id "Connector_Generic:Conn_01x03") (at 106.68 105.41 0) (unit 1) (in_bom yes) (on_board yes) (dnp no) (fields_autoplaced)
  (property "Reference" "PC7" (at 109.22 104.14 0) (effects (font (size 1.27 1.27)) (justify left)))
  (property "Value" "Conn_01x03" (at 109.22 106.68 0) (effects (font (size 1.27 1.27)) (justify left)))
  (property "Footprint" "Connector_PinSocket_2.54mm:PinSocket_1x03_P2.54mm_Vertical" (at 106.68 105.41 0) (effects (font (size 1.27 1.27)) hide))
  (property "Datasheet" "~" (at 106.68 105.41 0) (effects (font (size 1.27 1.27)) hide)) (pin "2") (pin "3") (pin "1"))

 (symbol (lib_id "Connector_Generic:Conn_01x08") (at 71.12 49.53 0) (mirror x) (unit 1) (in_bom yes) (on_board yes) (dnp no)
  (property "Reference" "J1" (at 74.295 49.53 0) (effects (font (size 1.27 1.27)) (justify left)))
  (property "Value" "Conn_01x08" (at 74.295 46.99 0) (effects (font (size 1.27 1.27)) (justify left)))
  (property "Footprint" "Connector_PinHeader_2.54mm:PinHeader_1x08_P2.54mm_Vertical" (at 71.12 49.53 0) (effects (font (size 1.27 1.27)) hide))
  (property "Datasheet" "~" (at 71.12 49.53 0) (effects (font (size 1.27 1.27)) hide)) (pin "7") (pin "4") (pin "8") (pin "6") (pin "2") (pin "5") (pin "1") (pin "3"))

 (symbol (lib_id "power:+3V3") (at 101.6 88.265 90) (unit 1) (in_bom yes) (on_board yes) (dnp no) (fields_autoplaced)
  (property "Reference" "#PWR03" (at 105.41 88.265 0) (effects (font (size 1.27 1.27)) hide))
  (property "Value" "+3V3" (at 98.425 88.265 90) (effects (font (size 1.27 1.27)) (justify left)))
  (property "Footprint" "" (at 101.6 88.265 0) (effects (font (size 1.27 1.27)) hide))
  (property "Datasheet" "" (at 101.6 88.265 0) (effects (font (size 1.27 1.27)) hide)) (pin "1"))

 (symbol (lib_id "power:GND") (at 52.07 39.37 270) (unit 1) (in_bom yes) (on_board yes) (dnp no) (fields_autoplaced)
  (property "Reference" "#PWR01" (at 45.72 39.37 0) (effects (font (size 1.27 1.27)) hide))
  (property "Value" "GND" (at 48.26 39.37 90) (effects (font (size 1.27 1.27)) (justify right)))
  (property "Footprint" "" (at 52.07 39.37 0) (effects (font (size 1.27 1.27)) hide))
  (property "Datasheet" "" (at 52.07 39.37 0) (effects (font (size 1.27 1.27)) hide)) (pin "1"))

 (sheet_instances (path "" (page "1"))))
